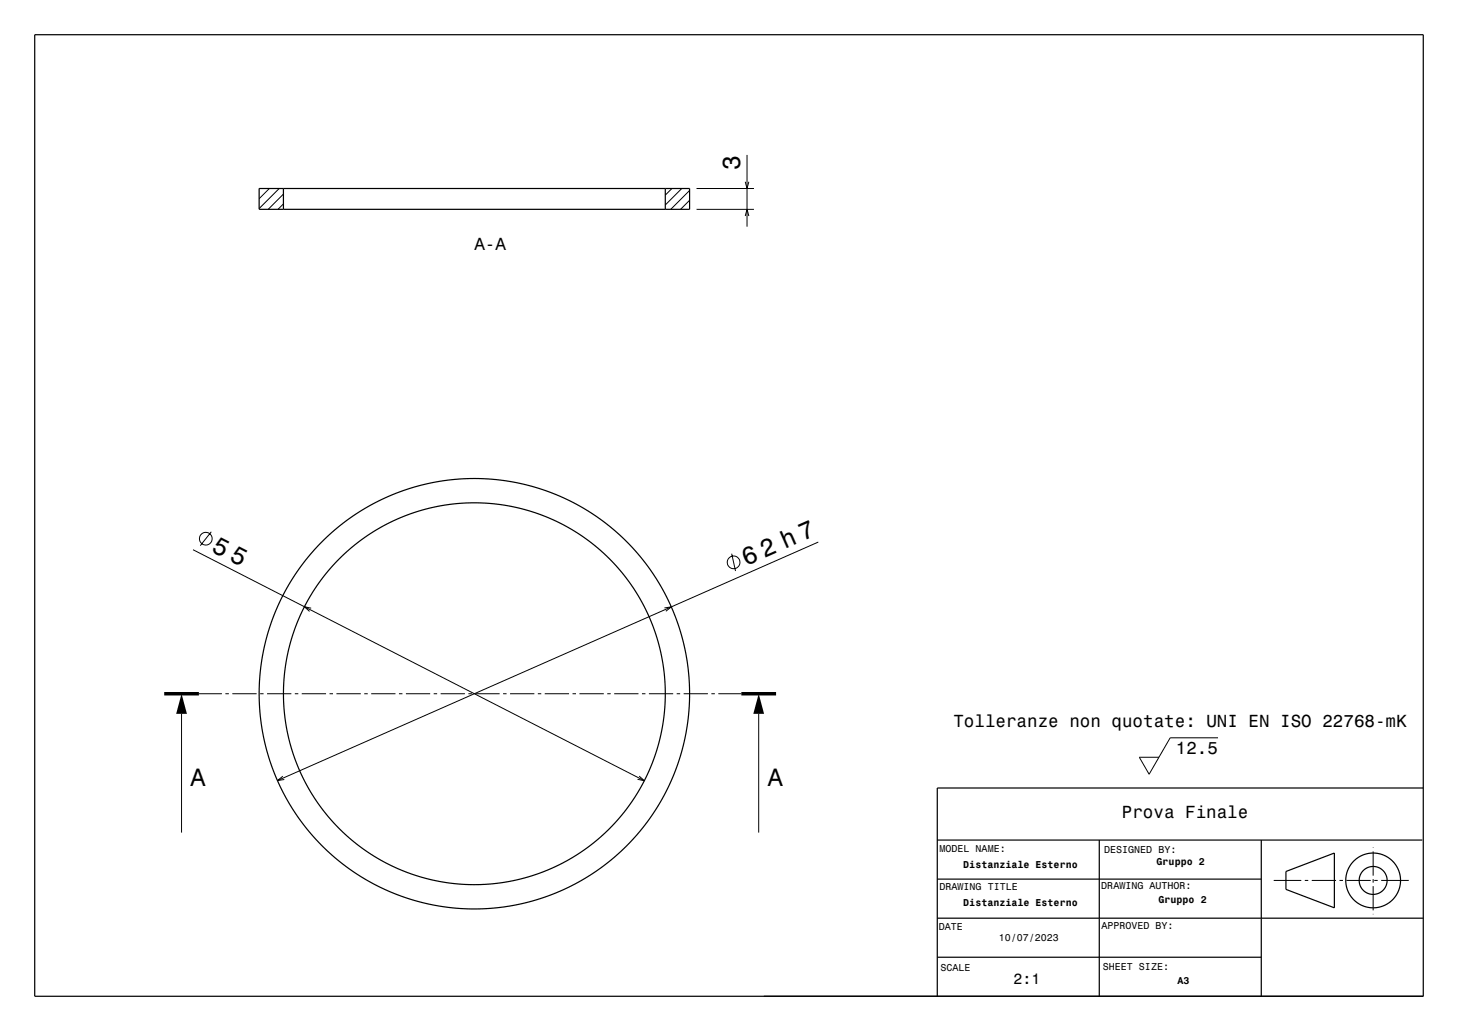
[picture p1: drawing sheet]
<svg xmlns="http://www.w3.org/2000/svg" width="420mm" height="297mm" viewBox="0 0 420 297" stroke-linecap="round" stroke-linejoin="round" font-family="sans-serif">
<g fill="none" stroke="#000" stroke-width=".29">
<path d="M74.8 54.3l-.1 .1M77.6 54.3l-2.9 2.9M80.4 54.3l-5.7 5.8M81.7 58.7l-1.6 1.6M81.7 55.9l-4.4 4.4M193.6 54.3l-1.9 1.9M196.4 54.3l-4.7 4.7M198.6 57.7l-2.6 2.6M198.6 54.9l-5.4 5.4M200.6 54.3h16.6M214.7 52.4l.5 1.9 .5-1.9M215.2 44.6v20.7"/>
<path d="M200.6 60.3h16.6M214.7 62.2l.5-1.9 .5 1.9M55.6 158.4l130 66.5M60.9 153.2l-3.2 4M210.8 159.5l1.1 5M235.7 156.2l-155.8 68.7M89.6 175.2l-1.9-.4 1.5 1.3M191.4 175.1l2-.3-1.6 1.3M57.3 199.8h6.6M64.9 199.8h1M66.9 199.8h7M74.9 199.8h1"/>
<path d="M76.9 199.8h7M84.9 199.8h1M86.9 199.8h7M94.9 199.8h1M96.9 199.8h7M104.9 199.8h1M106.9 199.8h7M114.9 199.8h1M116.9 199.8h7M124.9 199.8h1M126.9 199.8h7M134.9 199.8h1"/>
<path d="M136.9 199.8h7M144.9 199.8h1M146.9 199.8h7M154.9 199.8h1M156.9 199.8h7M164.9 199.8h1M166.9 199.8h7M174.9 199.8h1M176.9 199.8h7M184.9 199.8h1M186.9 199.8h7M194.9 199.8h1"/>
<path d="M196.9 199.8h7M204.9 199.8h1M206.9 199.8h6.7M52.3 205.6v34.2M218.6 205.6v34.2M350.9 212.5h-13.8l-6.1 10.5-2.8-4.9h5.7M81.5 223.6l-1.6 1.3 2-.3M184.1 223.6l1.5 1.3-1.9-.4M366.9 253.6h8M375.9 253.6h1M377.9 253.6h7M385.9 253.6h1"/>
<path d="M387.9 253.6h7M395.6 244.1v.2M395.6 245.3v7M395.6 253.3v1M395.6 255.3v7M395.9 253.6h1M397.9 253.6h7.9M395.6 263.3v.1"/>
<circle cx="59.3" cy="155.2" r="1.83"/>
<circle cx="211.3" cy="162" r="1.83"/>
</g>
<g fill="none" stroke="#000" stroke-width=".35">
<path d="M10 10h400v277h-400zM74.7 54.3h123.9v6h-123.9zM81.7 54.3v6M191.7 54.3v6M410 227h-140v60M270 242h139.7M270 253.2h93.3M316.7 242v45M363.3 242v45M370.4 251.1l14-5.4v15.8l-14-5.3zM270 264.5h140M270 275.7h93.3"/>
<circle cx="136.6" cy="199.8" r="55"/>
<circle cx="136.6" cy="199.8" r="62"/>
<circle cx="395.6" cy="253.6" r="4"/>
<circle cx="395.6" cy="253.6" r="7.9"/>
</g>
<path d="M47.3 199.8h10M213.6 199.8h10" fill="none" stroke="#000" stroke-width="1" stroke-linecap="butt"/>
<g fill="#000">
<path d="M52.3 199.8l1.6 5.8h-3.2z" fill-rule="evenodd"/>
<path d="M218.6 199.8l1.5 5.8h-3.1z" fill-rule="evenodd"/>
</g>
<g font-size="7.2">
<text x="213.2" y="49" transform="rotate(-90 213.2 49)">3</text>
<text x="60.7" y="158.7" transform="rotate(27 60.7 158.7)">5 5</text>
<text x="214.9" y="163.1" transform="rotate(-24 214.9 163.1)">6 2 h 7</text>
<text x="54.9" y="226.5">A</text>
<text x="221.2" y="226.5">A</text>
</g>
<g font-size="5">
<text x="136.7" y="72.2">A-A</text>
<text x="274.6" y="209.5">Tolleranze non quotate: UNI EN ISO 22768-mK</text>
<text x="338.7" y="217.1">12.5</text>
<text x="323.2" y="235.6">Prova Finale</text>
</g>
<text font-size="4.3" x="292" y="283.3">2:1</text>
<g font-size="2.9">
<text x="270.6" y="245.4">MODEL NAME:</text>
<text x="318.1" y="245.6">DESIGNED BY:</text>
<text x="277.5" y="250.1">Distanziale Esterno</text>
<text x="333.2" y="249.2">Gruppo 2</text>
<text x="270.6" y="256.3">DRAWING TITLE</text>
<text x="317.2" y="256.2">DRAWING AUTHOR:</text>
<text x="277.5" y="261">Distanziale Esterno</text>
<text x="333.7" y="260.1">Gruppo 2</text>
<text x="270.5" y="267.9">DATE</text>
<text x="317.3" y="267.8">APPROVED BY:</text>
<text x="287.7" y="271.1">10/07/2023</text>
<text x="270.9" y="279.8">SCALE</text>
<text x="317.7" y="279.3">SHEET SIZE:</text>
<text x="339.2" y="283.5">A3</text>
</g>
</svg>
